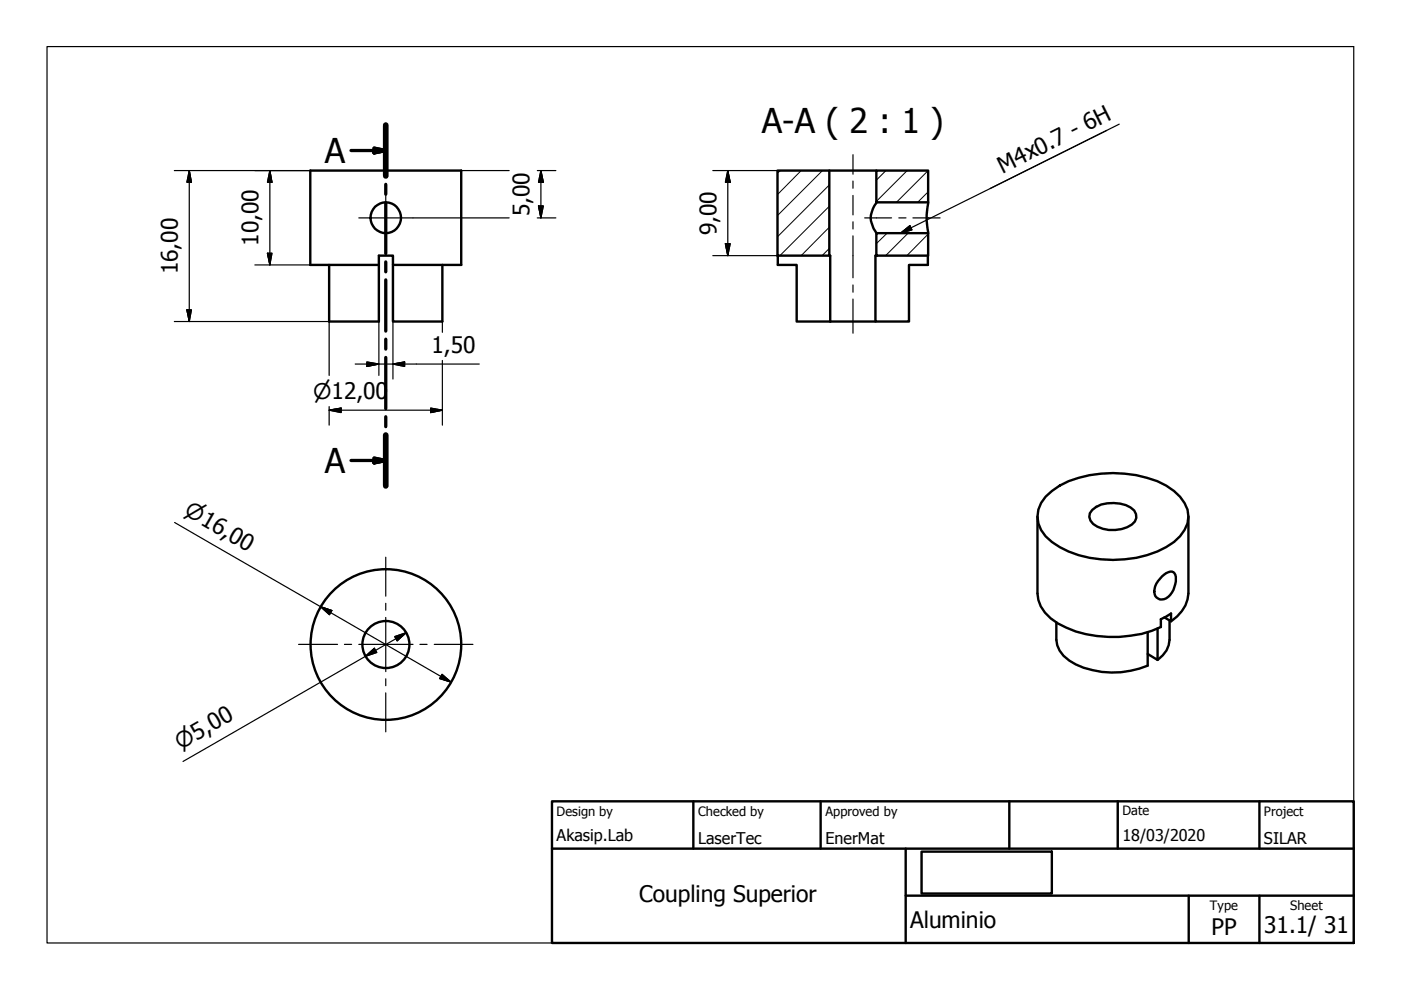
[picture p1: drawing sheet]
<svg xmlns="http://www.w3.org/2000/svg" width="297mm" height="210mm" viewBox="0 0 297 210" stroke-linecap="round" stroke-linejoin="round" font-family="sans-serif">
<!-- layer: Visible (ISO) -->
<g fill="none" stroke="#000" stroke-width=".51">
<path d="M164.8 36.2h11v18h-11zM175.8 36.2h10M185.8 36.2h11v6.7h-11zM69.8 56.2v12h10.5v-14h3v14h10.5v-12M80.3 56.2h-14.5v-20h32v20h-14.5M164.9 54.2v2h4v12h7.1M175.8 54.2h.2v14M185.8 49.4h11v4.8h-11zM185.8 54.2h-.2v14h7.1v-12h4v-2M185.8 42.9a6.5 6.5 0 0 0-1.1 3.9l.5 1.7 .6 .9M196.8 42.9a17 17 0 0 0 0 6.5M176 68.2h9.6"/>
<path d="M220 109.5v16.3a7.5 7.5 0 0 0 4.3 6.4 25.3 25.3 0 0 0 21.8 .7v-1.6l2.2-1.2v1.6l-1.4-.8M221.7 105.3a17.8 17.8 0 0 1 11.7-4.9 24.3 24.3 0 0 1 13.9 2.6 9.5 9.5 0 0 1 4.5 5 5.8 5.8 0 0 1-1.6 5.7 18.2 18.2 0 0 1-11.8 4.9 22.8 22.8 0 0 1-15.4-3.7 6.2 6.2 0 0 1-1.3-9.6zM231.6 108.1a7.2 7.2 0 0 1 8.9 .1 1.98 1.98 0 0 1-.5 3 7.5 7.5 0 0 1-8.2-.1 1.9 1.9 0 0 1-.2-3zM252 109.5v16.3a7.4 7.4 0 0 1-3.7 5.9M224 131.9v3.8a5.7 5.7 0 0 0 2.7 4.4 18.3 18.3 0 0 0 16.6 1v-7.1M245.4 133.3v6.6l-2.1-1.2M246.4 122.2l.9-.7a1.21 1.21 0 0 1 1.5-.2 1.21 1.21 0 0 1 .5 1.4 4.6 4.6 0 0 1-2.5 4.3 1.64 1.64 0 0 1-1.7-.4 1.64 1.64 0 0 1-.3-1.7 4.6 4.6 0 0 1 1.6-2.7zM248 131.5v4.2a5.4 5.4 0 0 1-2.6 4.2"/>
<circle cx="81.8" cy="46.2" r="3.3"/>
<circle cx="81.8" cy="136.7" r="16"/>
<circle cx="81.8" cy="136.7" r="5"/>
</g>
<!-- layer: Section Line (ISO) -->
<g fill="none" stroke="#000" stroke-width=".7">
<path d="M74.4 31.9h7.4M79.3 31.4l2.5 .5-2.5 .5zM81.8 26.5v10.8M81.8 39.1v2.1M81.8 43v10.8M81.8 55.5v2.1M81.8 59.3v10.9M81.8 71.9v2.1M81.8 75.8v10.8M74.4 97.6h7.4M79.3 97.1l2.5 .5-2.5 .5zM81.8 88.4v2.1"/>
<path d="M81.8 92.2v10.8"/>
</g>
<path d="M81.8 26.5v10.8M81.8 92.2v10.8" fill="none" stroke="#000" stroke-width="1.2"/>
<path d="M79.3 32.4l2.5-.5zM79.3 31.4l2.5 .5-2.5 .5zM79.3 98.1l2.5-.5zM79.3 97.1l2.5 .5-2.5 .5z" fill="#000" stroke="#000" stroke-width=".7"/>
<!-- layer: Sketch Geometry (ISO) -->
<path d="M10 9.9h277v190h-277z" fill="none" stroke="#000" stroke-width=".25"/>
<!-- layer: Title (ISO) -->
<path d="M117 169.9h170v30h-170zM117 179.9h170M147 169.9v10M174 169.9v10M192 179.9v20M214 169.9v10M237 169.9v10M267 169.9v10M192 189.9h95M195.4 180.6h27.6v8.9h-27.6zM252 189.9v10M267 189.9v10" fill="none" stroke="#000" stroke-width=".51"/>
<!-- layer: Hatch (ISO) -->
<g fill="none" stroke="#000" stroke-width=".21">
<path d="M165.4 36.2l-.6 .5M169.9 36.2l-5.1 5M174.4 36.2l-9.6 9.5M175.8 39.2l-11 11M187.8 36.2l-2 2M192.3 36.2l-6.5 6.5M196.8 36.2l-6.7 6.7M175.8 52.7l-1.5 1.5M175.8 48.2l-5.9 6M175.8 43.7l-10.4 10.5M188.1 49.4l-2.3 2.3M192.5 49.4l-4.7 4.8"/>
<path d="M196.8 54.1v.1M196.8 49.6l-4.5 4.6M196.8 40.7l-2.2 2.2"/>
</g>
<!-- layer: Center Mark (ISO) -->
<path d="M76.1 46.2h11.5M81.8 40.4v11.5M81.8 118.1v8.3M63.3 136.6h8.3M73 136.6h1.5M76.1 136.6h11.5M81.8 127.9v1.5M81.8 130.9v11.5M89 136.6h1.6M92.1 136.6h8.2M81.8 143.9v1.5M81.8 146.9v8.3" fill="none" stroke="#000" stroke-width=".25"/>
<!-- layer: Centerline (ISO) -->
<path d="M180.8 32.8v4.1M180.8 38.4v1.5M180.8 41.4v4.2M180.8 47v1.5M180.8 50v8.9M183.3 46.2h5.7M190.6 46.2h1.5M193.5 46.2h5.8M180.8 60.4v1.5M180.8 63.4v7.2" fill="none" stroke="#000" stroke-width=".25"/>
<!-- layer: Dimension (ISO) -->
<g fill="none" stroke="#000" stroke-width=".25">
<path d="M37 36.2h28.8M40.1 36.2l.5 2.4h-1zM40.1 36.2v32M57.2 36.2l.5 2.4h-1zM57.2 36.2v20M97.8 36.2h10.1M113.9 36.2h4M114.7 36.2l.5 2.4h-1zM114.7 36.2v10M151.1 36.2h13.7M154.3 36.2l.5 2.4h-1zM154.3 36.2v18"/>
<path d="M54 56.2h11.8M56.7 53.7h1l-.5 2.5zM87.6 46.2h20.3M113.9 46.2h4M114.2 43.7h1l-.5 2.5zM151.1 54.2h13.7M153.8 51.7h1l-.5 2.5zM37 68.2h32.8v11.4M39.6 65.7h1l-.5 2.5zM75.3 77.2h26.3M77.8 76.7l2.5 .5-2.5 .5zM80.3 68.2v11.4"/>
<path d="M83.3 77.2l2.5-.5v1zM83.3 68.2v12.2M93.8 68.2v2.3M93.8 76.4v13.7M69.8 87l2.5-.5v1zM69.8 87h24M69.8 86.2v3.9M91.3 86.5l2.5 .5-2.5 .5zM37 110.8l58.6 33.8M67.9 128.6l2.5 .8-.6 .9zM77.5 139.2l1.9-1.8 .5 .9zM83.7 135l2.4-.9-1.9 1.8z"/>
<path d="M86.1 134.1l-47.3 27.4M93.7 143l1.9 1.6-2.4-.7z"/>
</g>
<g fill="#000" stroke="#000" stroke-width=".25">
<path d="M40.1 36.2l.5 2.4zM40.1 36.2l.5 2.4h-1zM57.2 36.2l.5 2.4zM57.2 36.2l.5 2.4h-1zM114.7 36.2l.5 2.4zM114.7 36.2l.5 2.4h-1zM154.3 36.2l.5 2.4zM154.3 36.2l.5 2.4h-1zM56.7 53.7l.5 2.5zM56.7 53.7h1l-.5 2.5zM114.2 43.7l.5 2.5zM114.2 43.7h1l-.5 2.5z"/>
<path d="M153.8 51.7l.5 2.5zM153.8 51.7h1l-.5 2.5zM39.6 65.7l.5 2.5zM39.6 65.7h1l-.5 2.5zM77.8 77.7l2.5-.5zM77.8 76.7l2.5 .5-2.5 .5zM83.3 77.2l2.5-.5zM83.3 77.2l2.5-.5v1zM69.8 87l2.5-.5zM69.8 87l2.5-.5v1zM91.3 87.5l2.5-.5zM91.3 86.5l2.5 .5-2.5 .5z"/>
<path d="M67.9 128.6l2.5 .8zM67.9 128.6l2.5 .8-.6 .9zM77.5 139.2l1.9-1.8zM77.5 139.2l1.9-1.8 .5 .9zM84.2 135.9l1.9-1.8zM83.7 135l2.4-.9-1.9 1.8zM93.2 143.9l2.4 .7zM93.7 143l1.9 1.6-2.4-.7z"/>
</g>
<!-- layer: Symbol (ISO) -->
<path d="M234.6 27.7l-43.7 21.7M237.3 26.3l-27.4 13.7M190.9 49.4l2-1.5 .5 .8z" fill="none" stroke="#000" stroke-width=".25"/>
<path d="M190.9 49.4l2-1.5zM190.9 49.4l2-1.5 .5 .8z" fill="#000" stroke="#000" stroke-width=".25"/>
<g font-size="7.2">
<text x="161.5" y="28.2">A-A ( 2 : 1 )</text>
<text x="68.9" y="34.5">A</text>
<text x="68.9" y="100.2">A</text>
</g>
<g font-size="4.8">
<text x="212.5" y="36.9" transform="rotate(-26 212.5 36.9)">M4x0.7 - 6H</text>
<text x="112.3" y="45.8" transform="rotate(-90 112.3 45.8)">5,00</text>
<text x="54.8" y="52.2" transform="rotate(-90 54.8 52.2)">10,00</text>
<text x="151.9" y="49.8" transform="rotate(-90 151.9 49.8)">9,00</text>
<text x="37.7" y="58.1" transform="rotate(-90 37.7 58.1)">16,00</text>
<text x="91.5" y="74.8">1,50</text>
<text x="135.5" y="191.3">Coupling Superior</text>
<text x="193" y="196.7">Aluminio</text>
<text x="268" y="197.8">31.1/ 31</text>
<text x="256.9" y="198.2">PP</text>
</g>
<g font-size="4.6">
<text x="66.4" y="84.6">⌀12,00</text>
<text x="38.9" y="109.1" transform="rotate(30 38.9 109.1)">⌀16,00</text>
<text x="38.3" y="159" transform="rotate(-30 38.3 159)">⌀5,00</text>
</g>
<g font-size="3.4">
<text x="118" y="178.2">Akasip.Lab</text>
<text x="148" y="178.9">LaserTec</text>
<text x="175" y="178.9">EnerMat</text>
<text x="238" y="178.3">18/03/2020</text>
<text x="268" y="178.9">SILAR</text>
</g>
<g font-size="2.7">
<text x="118" y="173">Design by</text>
<text x="148" y="173">Checked by</text>
<text x="175" y="173">Approved by</text>
<text x="238" y="172.9">Date</text>
<text x="268" y="172.9">Project</text>
<text x="256.5" y="192.9">Type</text>
<text x="273.6" y="193">Sheet</text>
</g>
</svg>
